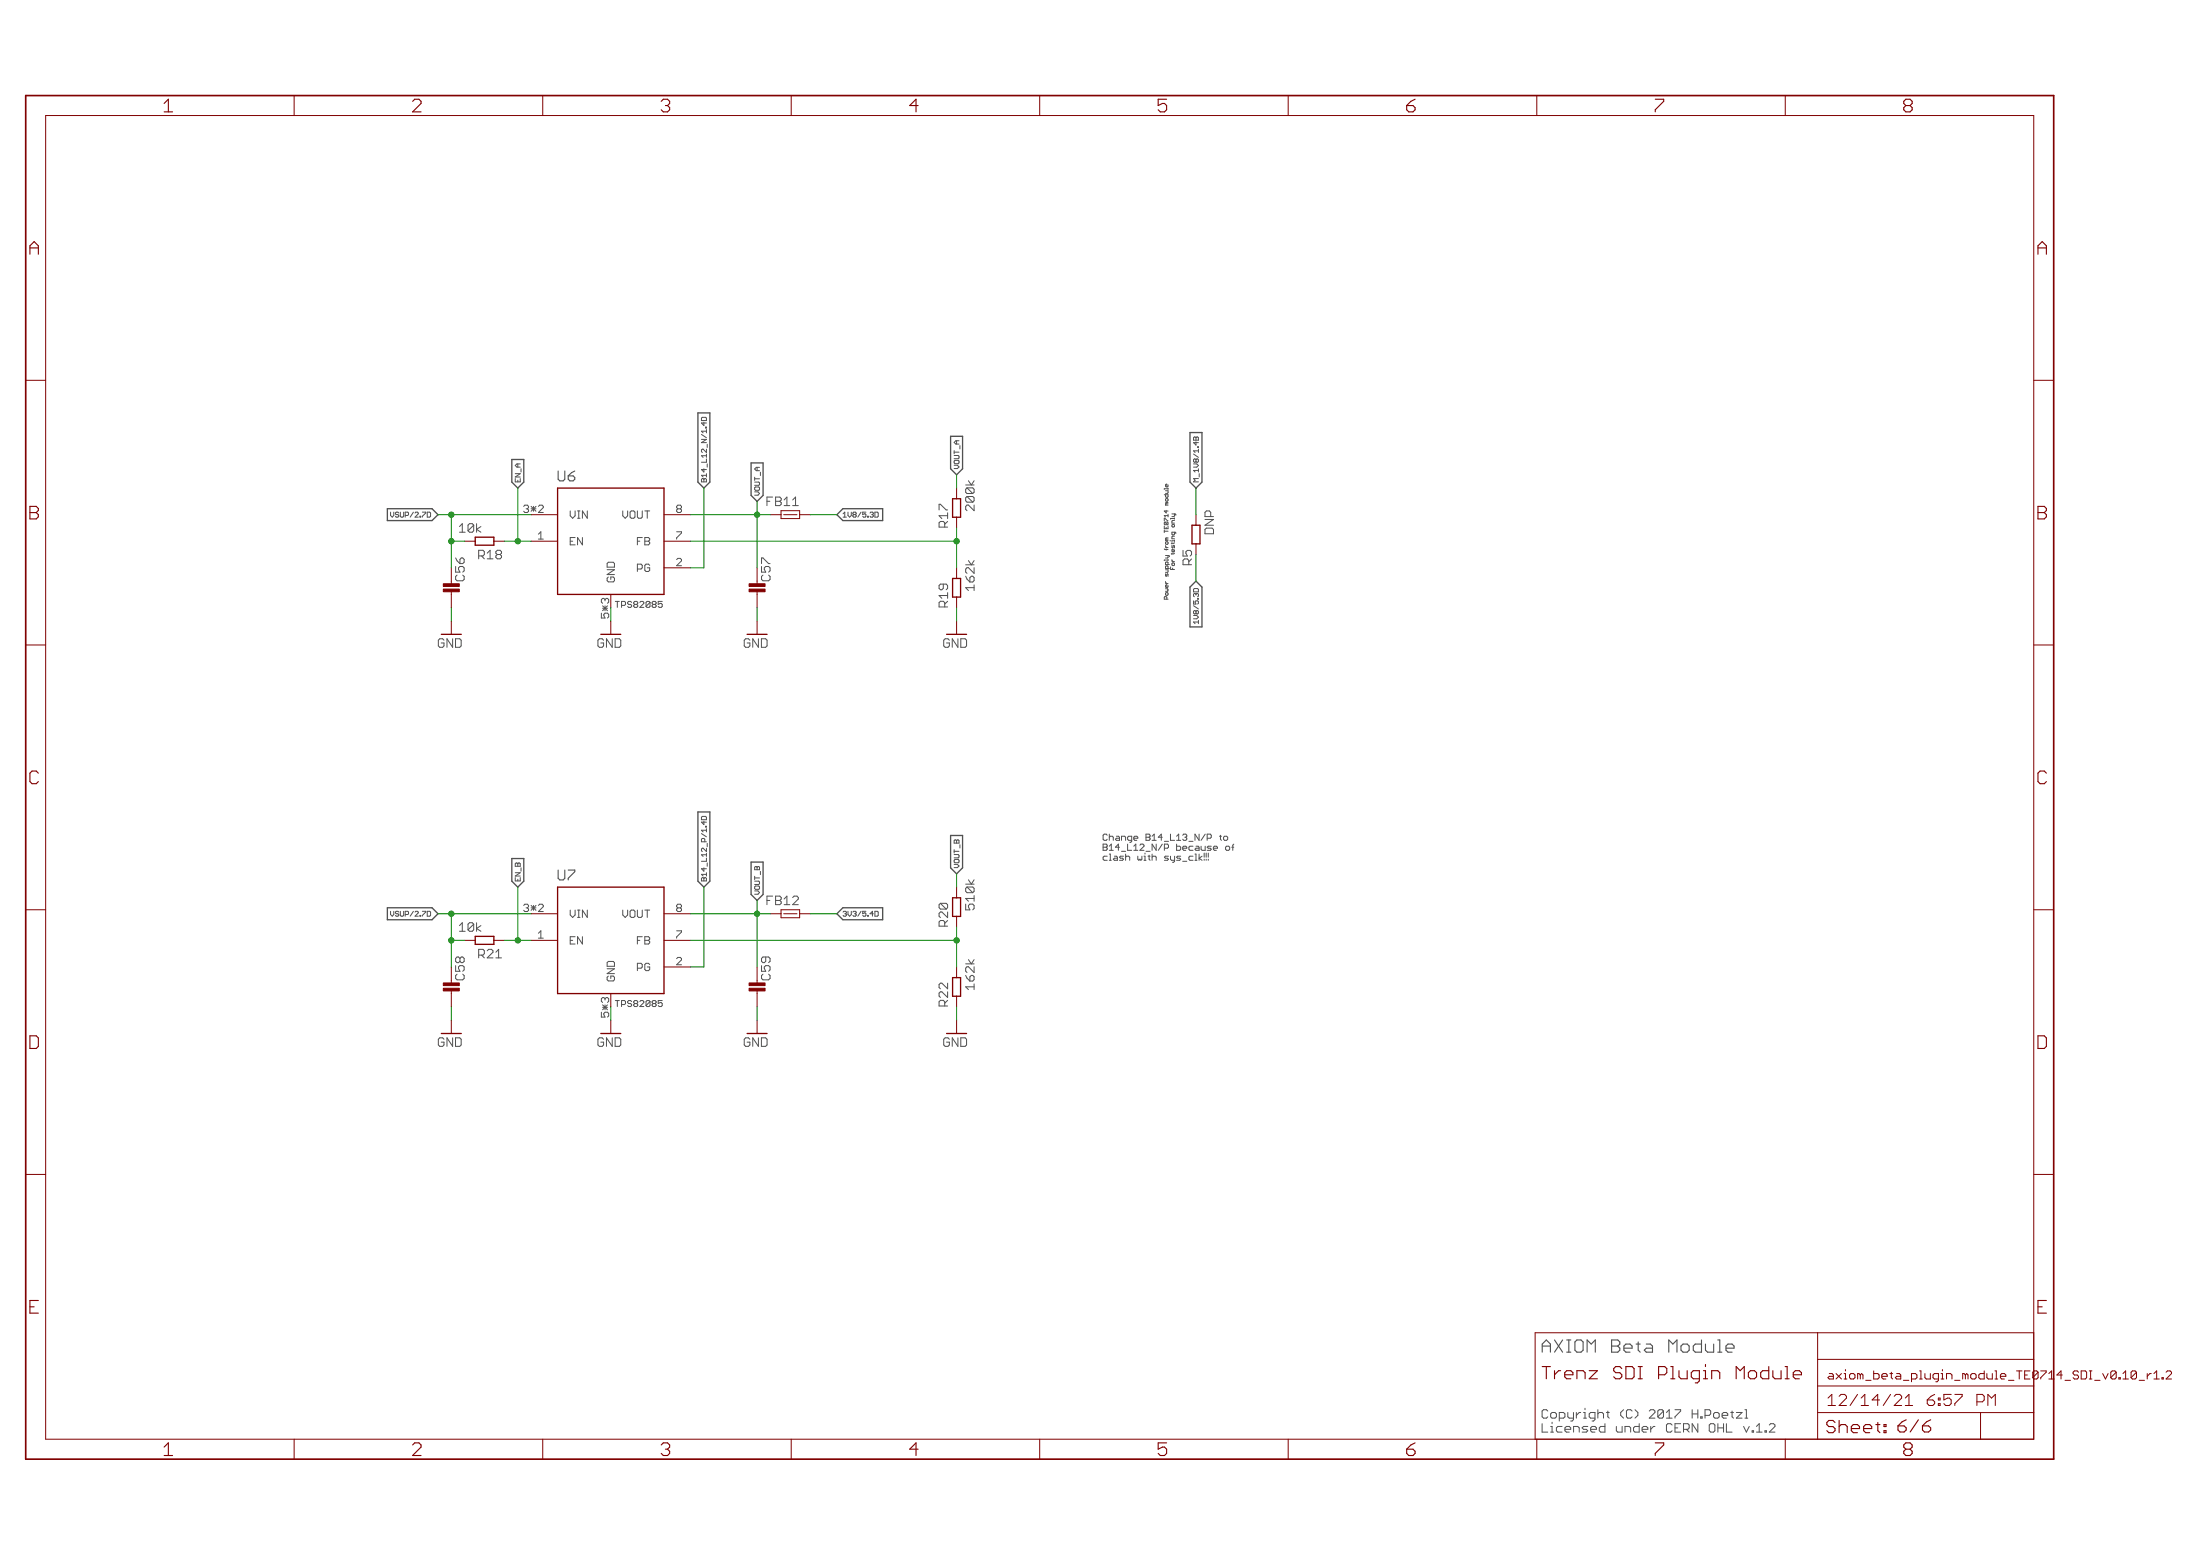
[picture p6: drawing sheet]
<svg xmlns="http://www.w3.org/2000/svg" width="420mm" height="297mm" viewBox="0 0 420 297" stroke-linecap="round" stroke-linejoin="round" font-family="sans-serif">
<path d="M134 79.8l.1-.1h.6l.2 .1M134 156l.1-.1h.6l.2 .1M233.9 160.4l-.2-.2v-.4l.2-.2h.4l.2 .2v.4l-.2 .2M234.3 161.5h.4l.1 .2v.4l-.1 .2h-.4M235.2 161.7h.4M235.6 161.1l-.2 .3v.9M338.2 271.8h.5l.3 .2v.3l-1.1 1.1h1.1" fill="none" stroke="#505050" stroke-width=".19"/>
<g fill="none" stroke="#505050" stroke-width=".25">
<path d="M133.3 78.8h2.3v13.2l-1.2 1.2-1.1-1.2zM74 97.1h8.5l1.2 1.2-1.2 1.1h-8.5zM97.7 87.7h2.3v4.3l-1.1 1.2-1.2-1.2zM143.4 88.4h2.3v6.2l-1.1 1.1-1.2-1.1zM159.8 98.3l1.2-1.2h7.6v2.3h-7.6zM181.5 83.3h2.3v6.2l-1.1 1.1-1.2-1.1zM227.3 82.6h2.3v9.4l-1.2 1.2-1.1-1.2zM228.4 110.9l1.2 1.2v7.6h-2.3v-7.6zM133.3 155h2.3v13.2l-1.2 1.2-1.1-1.2zM181.5 159.5h2.3v6.2l-1.1 1.1-1.2-1.1zM74 173.3h8.5l1.2 1.1-1.2 1.2h-8.5zM97.7 163.9h2.3v4.3l-1.1 1.2-1.2-1.2z"/>
<path d="M143.4 164.6h2.3v6.2l-1.1 1.1-1.2-1.1zM161 173.3h7.6v2.3h-7.6l-1.2-1.2z"/>
</g>
<g fill="none" stroke="#800000" stroke-width=".19">
<path d="M56.2 18.2v3.9M103.7 18.2v3.9M151.1 18.2v3.9M198.6 18.2v3.9M246 18.2v3.9M293.5 18.2v3.9M341 18.2v3.9M8.7 22.1h379.7v252.6h-379.7zM4.9 72.6h3.8M388.4 72.6h3.8M101.4 98.3h5.1M126.8 98.3h5.1"/>
<path d="M147.1 98.3h2.1M149.2 97.5h3.5v1.5h-3.5zM149.7 98.3h2.5M152.7 98.3h2M182.7 93.2v2M182.7 98.7v2.1M228.4 98.3v2M86.2 113v3M86.2 118.6v2.5M88.7 103.3h2.1M94.3 103.3h2.1M101.4 103.3h5.1"/>
<path d="M116.6 118.6v2.5M126.8 108.4h5.1M126.8 103.3h5.1M144.6 113v3M144.6 118.6v2.5M182.7 108.4v2M182.7 114v2M182.7 118.6v2.5M228.4 103.8v2.1M4.9 123.1h3.8M388.4 123.1h3.8M4.9 173.7h3.8"/>
<path d="M88.7 179.5h2.1M94.3 179.5h2.1M101.4 174.4h5.1M101.4 179.5h5.1M126.8 174.4h5.1M126.8 179.5h5.1M147.1 174.4h2.1M149.2 173.7h3.5v1.5h-3.5zM149.7 174.4h2.5M152.7 174.4h2M182.7 169.4v2M182.7 174.9v2.1"/>
<path d="M388.4 173.7h3.8M86.2 189.2v3M86.2 194.8v2.5M116.6 194.8v2.5M126.8 184.6h5.1M144.6 189.2v3M144.6 194.8v2.5M182.7 184.6v2M182.7 190.2v2M182.7 194.8v2.5M4.9 224.2h3.8M388.4 224.2h3.8"/>
<path d="M347.1 254.4v20.3M347.1 259.5h41.3M388.4 254.4h-95.2v20.3M56.2 274.7v3.9M103.7 274.7v3.9M151.1 274.7v3.9M198.6 274.7v3.9M246 274.7v3.9M293.5 274.7v3.9M341 274.7v3.9M347.1 269.7h41.3M347.1 264.6h41.3"/>
<path d="M378.2 269.7v5M380.3 266.9l.8-.7v2.1M414.4 261.7l.3 .3v.2l-1 1h1"/>
</g>
<path d="M106.5 93.2h20.3v20.3h-20.3zM181.9 95.2h1.6v3.5h-1.6zM90.8 104.1v-1.5h3.5v1.5M181.9 110.4h1.6v3.6h-1.6zM227.6 100.3h1.6v3.5h-1.6zM106.5 169.4h20.3v20.3h-20.3zM181.9 171.4h1.6v3.5h-1.6zM90.8 180.3v-1.5h3.5v1.5M181.9 186.6h1.6v3.6h-1.6z" fill="none" stroke="#800000" stroke-width=".25"/>
<g fill="#800000" stroke="#800000" stroke-width=".19">
<path d="M143.1 112.5h3v.5h-3z"/>
<path d="M143.1 111.4h3v.6h-3z"/>
<path d="M84.7 112.5h3v.5h-3z"/>
<path d="M84.7 111.4h3v.6h-3z"/>
<path d="M143.1 188.7h3v.5h-3z"/>
<path d="M143.1 187.6h3v.6h-3z"/>
<path d="M84.7 188.7h3v.5h-3z"/>
<path d="M84.7 187.6h3v.6h-3z"/>
</g>
<path d="M4.9 18.2h387.3v260.4h-387.3z" fill="none" stroke="#800000" stroke-width=".32"/>
<g fill="none" stroke="#008000" stroke-width=".19">
<path d="M83.7 98.3h17.7M86.2 98.3v10.1M98.9 93.2v10.1M131.9 98.3h15.2M134.4 93.2v15.2h-2.5M144.6 95.7v12.7M154.7 98.3h5.1M182.7 90.6v2.6M228.4 93.2v5.1M86.2 116v2.6M86.2 103.3h2.5M96.4 103.3h5"/>
<path d="M116.6 116v2.6M131.9 103.3h50.8M144.6 116v2.6M182.7 100.8v7.6M182.7 116v2.6M228.4 105.9v5M83.7 174.4h17.7M86.2 174.4v10.2M86.2 179.5h2.5M96.4 179.5h5M98.9 169.4v10.1M131.9 174.4h15.2"/>
<path d="M131.9 179.5h50.8M134.4 169.4v15.2h-2.5M144.6 171.9v12.7M154.7 174.4h5.1M182.7 166.8v2.6M182.7 177v7.6M86.2 192.2v2.6M116.6 192.2v2.6M144.6 192.2v2.6M182.7 192.2v2.6"/>
</g>
<g fill="#008000" stroke="#008000" stroke-width=".19">
<circle cx="144.6" cy="98.3" r=".51"/>
<circle cx="98.9" cy="103.3" r=".51"/>
<circle cx="144.6" cy="174.4" r=".51"/>
<circle cx="98.9" cy="179.5" r=".51"/>
<circle cx="182.7" cy="179.5" r=".51"/>
<circle cx="182.7" cy="103.3" r=".51"/>
<circle cx="86.2" cy="174.4" r=".51"/>
<circle cx="86.2" cy="179.5" r=".51"/>
<circle cx="86.2" cy="98.3" r=".51"/>
<circle cx="86.2" cy="103.3" r=".51"/>
</g>
<g font-size="3.7" fill="#800000">
<text x="31.1" y="21.4">1</text>
<text x="78.6" y="21.4">2</text>
<text x="126.1" y="21.4">3</text>
<text x="173.5" y="21.4">4</text>
<text x="221" y="21.4">5</text>
<text x="268.4" y="21.4">6</text>
<text x="315.9" y="21.4">7</text>
<text x="363.4" y="21.4">8</text>
<text x="5.5" y="48.6">A</text>
<text x="389" y="48.6">A</text>
<text x="5.5" y="99.2">B</text>
<text x="389" y="99.2">B</text>
<text x="5.5" y="149.7">C</text>
<text x="389" y="149.7">C</text>
<text x="5.5" y="200.2">D</text>
<text x="389" y="200.2">D</text>
<text x="5.5" y="250.8">E</text>
<text x="389" y="250.8">E</text>
<text x="31.1" y="277.9">1</text>
<text x="78.6" y="277.9">2</text>
<text x="126.1" y="277.9">3</text>
<text x="173.5" y="277.9">4</text>
<text x="221" y="277.9">5</text>
<text x="268.4" y="277.9">6</text>
<text x="315.9" y="277.9">7</text>
<text x="363.4" y="277.9">8</text>
</g>
<text font-size="3.6" fill="#505050" x="294.2" y="258.2">AXIOM Beta Module</text>
<g font-size="3.6" fill="#800000">
<text x="294.2" y="263.3">Trenz SDI Plugin Module</text>
<text x="348.6" y="273.6">Sheet: 6/6</text>
</g>
<g font-size="3.2" fill="#800000">
<text x="348.8" y="268.4">12/14/21</text>
<text x="366.4" y="268.4">6:57 PM</text>
</g>
<g font-size="2.9" fill="#505050">
<text x="106.3" y="91.9">U6</text>
<text x="106.3" y="168.1">U7</text>
</g>
<g font-size="2.5" fill="#505050">
<text x="87.5" y="101.7">10k</text>
<text x="146.5" y="96.6">FB11</text>
<text x="180.8" y="100.5" transform="rotate(-90 180.8 100.5)">R17</text>
<text x="185.9" y="97.4" transform="rotate(-90 185.9 97.4)">200k</text>
<text x="231.6" y="101.8" transform="rotate(-90 231.6 101.8)">DNP</text>
<text x="227.4" y="107.6" transform="rotate(-90 227.4 107.6)">R5</text>
<text x="185.9" y="112.7" transform="rotate(-90 185.9 112.7)">162k</text>
<text x="180.8" y="115.7" transform="rotate(-90 180.8 115.7)">R19</text>
<text x="146.5" y="172.8">FB12</text>
<text x="185.9" y="173.6" transform="rotate(-90 185.9 173.6)">510k</text>
<text x="87.5" y="177.9">10k</text>
<text x="180.8" y="176.7" transform="rotate(-90 180.8 176.7)">R20</text>
<text x="180.8" y="191.9" transform="rotate(-90 180.8 191.9)">R22</text>
<text x="185.9" y="188.9" transform="rotate(-90 185.9 188.9)">162k</text>
<text x="294.2" y="270.8">Copyright (C) 2017 H.Poetzl</text>
<text x="294.2" y="273.5">Licensed under CERN OHL v.1.2</text>
</g>
<g font-size="2.5" fill="#800000">
<text x="91.3" y="106.8">R18</text>
<text x="88.5" y="110.9" transform="rotate(-90 88.5 110.9)">C56</text>
<text x="146.9" y="110.9" transform="rotate(-90 146.9 110.9)">C57</text>
<text x="83.4" y="123.6">GND</text>
<text x="113.9" y="123.6">GND</text>
<text x="141.8" y="123.6">GND</text>
<text x="179.9" y="123.6">GND</text>
<text x="91.3" y="182.9">R21</text>
<text x="88.5" y="187.1" transform="rotate(-90 88.5 187.1)">C58</text>
<text x="146.9" y="187.1" transform="rotate(-90 146.9 187.1)">C59</text>
<text x="83.4" y="199.8">GND</text>
<text x="113.9" y="199.8">GND</text>
<text x="141.8" y="199.8">GND</text>
<text x="179.9" y="199.8">GND</text>
</g>
<g font-size="2.3" fill="#800000">
<text x="348.8" y="263.3">axiom_beta_plugin_module_TE0</text>
<text x="388.5" y="263.3">714</text>
<text x="392.8" y="263.3">_SDI_v0.10_r1.2</text>
</g>
<g font-size="2.1" fill="#505050">
<text x="100.1" y="97.9">3*2</text>
<text x="108.6" y="99">VIN</text>
<text x="119.1" y="99">VOUT</text>
<text x="128.9" y="97.9">8</text>
<text x="102.7" y="103">1</text>
<text x="108.6" y="104.1">EN</text>
<text x="121.7" y="104.1">FB</text>
<text x="128.9" y="103">7</text>
<text x="117.2" y="111.1" transform="rotate(-90 117.2 111.1)">GND</text>
<text x="121.7" y="109.2">PG</text>
<text x="128.9" y="108">2</text>
<text x="100.1" y="174.1">3*2</text>
<text x="102.7" y="179.2">1</text>
<text x="108.6" y="175.2">VIN</text>
<text x="119.1" y="175.2">VOUT</text>
<text x="128.9" y="174.1">8</text>
<text x="128.9" y="179.2">7</text>
<text x="108.6" y="180.3">EN</text>
<text x="121.7" y="185.4">PG</text>
<text x="121.7" y="180.3">FB</text>
<text x="128.9" y="184.2">2</text>
<text x="117.2" y="187.3" transform="rotate(-90 117.2 187.3)">GND</text>
</g>
<g font-size="2.1" fill="#800000">
<text x="116.1" y="117.7" transform="rotate(-90 116.1 117.7)">5*3</text>
<text x="116.1" y="193.9" transform="rotate(-90 116.1 193.9)">5*3</text>
</g>
<g font-size="1.8" fill="#505050">
<text x="118" y="116">TPS82085</text>
<text x="210.4" y="160.5">Change B14_L13_N/P to</text>
<text x="210.4" y="162.4">B14_L12_N/P because of</text>
<text x="210.4" y="164.3">clash with sys_clk!!!</text>
<text x="118" y="192.2">TPS82085</text>
</g>
<g font-size="1.4" fill="#505050">
<text x="183" y="89.5" transform="rotate(-90 183 89.5)">VOUT_A</text>
<text x="99.2" y="92" transform="rotate(-90 99.2 92)">EN_A</text>
<text x="134.7" y="92" transform="rotate(-90 134.7 92)">B14_L12_N/1.4D</text>
<text x="144.9" y="94.6" transform="rotate(-90 144.9 94.6)">VOUT_A</text>
<text x="228.7" y="92" transform="rotate(-90 228.7 92)">M_1V8/1.4B</text>
<text x="74.7" y="98.8">VSUP/2.7D</text>
<text x="160.8" y="98.8">1V8/5.3D</text>
<text x="228.7" y="118.9" transform="rotate(-90 228.7 118.9)">1V8/5.3D</text>
<text x="183" y="165.7" transform="rotate(-90 183 165.7)">VOUT_B</text>
<text x="99.2" y="168.2" transform="rotate(-90 99.2 168.2)">EN_B</text>
<text x="134.7" y="168.2" transform="rotate(-90 134.7 168.2)">B14_L12_P/1.4D</text>
<text x="144.9" y="170.7" transform="rotate(-90 144.9 170.7)">VOUT_B</text>
<text x="74.7" y="174.9">VSUP/2.7D</text>
<text x="160.8" y="174.9">3V3/5.4D</text>
</g>
<g font-size="1.1" fill="#505050">
<text x="224.1" y="108.9" transform="rotate(-90 224.1 108.9)">For testing only</text>
<text x="222.9" y="114.1" transform="rotate(-90 222.9 114.1)">Power supply from TE0714 module</text>
</g>
</svg>
